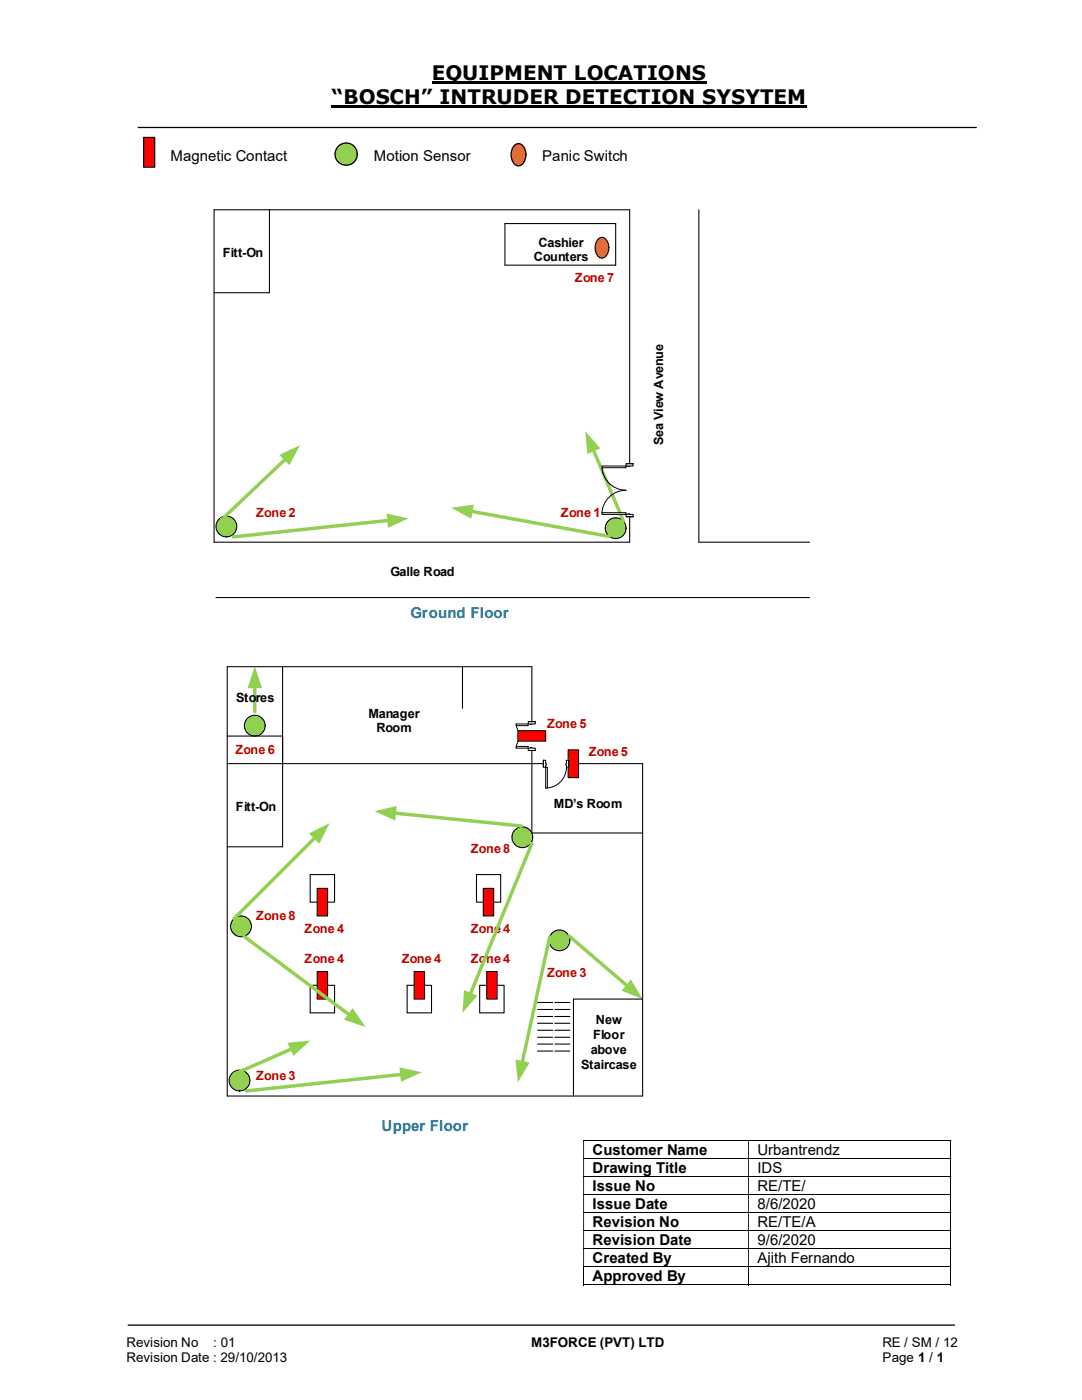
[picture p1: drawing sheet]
<svg xmlns="http://www.w3.org/2000/svg" width="216mm" height="279mm" viewBox="0 0 216 279" stroke-linecap="round" stroke-linejoin="round" font-family="sans-serif">
<path d="M86.1 16.5h54.9M66.2 21.3h94.8" fill="none" stroke="#000" stroke-width=".42"/>
<path d="M27.5 25.4h167.4M25.5 264.5h165" fill="none" stroke="#000" stroke-width=".25"/>
<g fill="none" stroke="#000" stroke-width=".2">
<path d="M116.4 227.6h73.3M116.4 231.2h73.3M116.4 234.8h73.3M116.4 238.4h73.3M189.7 227.7v3.4M189.7 231.3v3.4M189.7 234.9v3.4M189.7 238.5v3.4M116.4 242h73.3M116.4 245.6h73.3M116.4 249.2h73.3M116.4 252.8h73.3"/>
<path d="M116.4 256.4h32.9M116.5 252.9v3.6M149.4 252.9v3.6M149.4 256.4h40.3M189.7 242.1v3.4M189.7 245.7v3.4M189.7 249.3v3.4M189.7 252.9v3.6"/>
</g>
<g fill="#000">
<path d="M189.7 227.5h.1v.2h-.1zM116.4 227.7h.1v3.4h-.1zM149.3 227.7h.1v3.4h-.1z" fill-rule="evenodd"/>
<path d="M189.7 231.1h.1v.2h-.1zM116.4 231.3h.1v3.4h-.1zM149.3 231.3h.1v3.4h-.1z" fill-rule="evenodd"/>
<path d="M189.7 234.7h.1v.2h-.1zM116.4 234.9h.1v3.4h-.1zM149.3 234.9h.1v3.4h-.1z" fill-rule="evenodd"/>
<path d="M189.7 238.3h.1v.2h-.1zM116.4 238.5h.1v3.4h-.1zM149.3 238.5h.1v3.4h-.1z" fill-rule="evenodd"/>
<path d="M189.7 241.9h.1v.2h-.1zM116.4 242.1h.1v3.4h-.1zM149.3 242.1h.1v3.4h-.1z" fill-rule="evenodd"/>
<path d="M189.7 245.5h.1v.2h-.1zM116.4 245.7h.1v3.4h-.1zM149.3 245.7h.1v3.4h-.1z" fill-rule="evenodd"/>
<path d="M189.7 249.1h.1v.2h-.1zM116.4 249.3h.1v3.4h-.1zM149.3 249.3h.1v3.4h-.1z" fill-rule="evenodd"/>
</g>
<path d="M189.7 252.7h.1v.2h-.1zM189.7 256.3h.1v.2h-.1z" fill="#000"/>
<path d="M28.7 27.4h2.2v6h-2.2z" fill="#f00"/>
<path d="M28.7 27.4h2.2v6h-2.2z" fill="none" stroke="#000" stroke-width=".25"/>
<circle cx="69.1" cy="30.8" r="2.22" fill="#92d050"/>
<circle cx="69.1" cy="30.8" r="2.22" fill="none" stroke="#000" stroke-width=".25"/>
<path d="M102.7 29a1.26 1.26 0 0 1 2 .7 2.73 2.73 0 0 1-.8 3.3 1.53 1.53 0 0 1-1.9-1.5 2.8 2.8 0 0 1 .7-2.5z" fill-rule="evenodd" fill="#ea700d"/>
<path d="M102.7 29a1.26 1.26 0 0 1 2 .7 2.73 2.73 0 0 1-.8 3.3 1.53 1.53 0 0 1-1.9-1.5 2.8 2.8 0 0 1 .7-2.5z" fill="none" stroke="#000" stroke-width=".25"/>
<path d="M42.7 41.9h82.9v66.3h-82.9zM53.8 41.9v16.5h-11.1M122.9 44.6h-22.1v8.3h22.1M139.4 41.9v66.3h22.1M43.1 119.3h118.4" fill="none" stroke="#000" stroke-width=".21"/>
<circle cx="122.9" cy="105.4" r="2.07" fill="#92d050"/>
<circle cx="122.9" cy="105.4" r="2.07" fill="none" stroke="#000" stroke-width=".21"/>
<path d="M118.4 89.7l6 14.4" fill="none" stroke="#92d050" stroke-width=".68"/>
<path d="M116.8 86.1l3 3.4-2.6 1.1z" fill="#92d050"/>
<path d="M93.9 102l27.7 5.1" fill="none" stroke="#92d050" stroke-width=".68"/>
<g fill="#92d050">
<path d="M90 101.3l4.5-.6-.5 2.8z"/>
<circle cx="45.2" cy="105.1" r="2.07"/>
</g>
<circle cx="45.2" cy="105.1" r="2.07" fill="none" stroke="#000" stroke-width=".21"/>
<path d="M77.6 103.8l-31 3.3" fill="none" stroke="#92d050" stroke-width=".68"/>
<path d="M77.1 102.5l4.4 1-4.1 1.8z" fill="#92d050"/>
<path d="M57 91.6l-12.9 12.2" fill="none" stroke="#92d050" stroke-width=".68"/>
<path d="M55.8 90.8l4.1-1.9-2.2 3.9z" fill="#92d050"/>
<path d="M122.9 44.6v8.3" fill="none" stroke="#000" stroke-width=".21"/>
<path d="M119.4 47.7a1.18 1.18 0 0 1 1.9 .7 2.2 2.2 0 0 1-1.2 3.1 1.97 1.97 0 0 1-1.3-2.6l.1-.5z" fill-rule="evenodd" fill="#ea700d"/>
<path d="M119.4 47.7a1.18 1.18 0 0 1 1.9 .7 2.2 2.2 0 0 1-1.2 3.1 1.97 1.97 0 0 1-1.3-2.6l.1-.5zM45.3 152.4h82.9v66.3h-82.9zM56.4 152.4v16.6h-11.1M106.1 152.4v13.8h22.1" fill="none" stroke="#000" stroke-width=".21"/>
<circle cx="111.6" cy="187.7" r="2.07" fill="#92d050"/>
<circle cx="111.6" cy="187.7" r="2.07" fill="none" stroke="#000" stroke-width=".21"/>
<path d="M109.7 187l-5.5 25.1" fill="none" stroke="#92d050" stroke-width=".68"/>
<path d="M102.9 211.5l2.8 .6-2.4 3.9z" fill="#92d050"/>
<path d="M113.5 186.8l11.7 10" fill="none" stroke="#92d050" stroke-width=".68"/>
<g fill="#92d050">
<path d="M125.9 195.5l2.3 3.9-4.2-1.7z"/>
<circle cx="47.8" cy="215.6" r="2.07"/>
</g>
<circle cx="47.8" cy="215.6" r="2.07" fill="none" stroke="#000" stroke-width=".21"/>
<path d="M80.2 214.4l-31.1 3.3" fill="none" stroke="#92d050" stroke-width=".68"/>
<path d="M79.7 213l4.5 1-4.2 1.9z" fill="#92d050"/>
<path d="M58.3 209.3l-11.6 5.1" fill="none" stroke="#92d050" stroke-width=".68"/>
<path d="M57.4 208.1l4.5-.4-3.4 3z" fill="#92d050"/>
<path d="M128.2 199.4h-13.8v19.3" fill="none" stroke="#000" stroke-width=".21"/>
<path d="M61.9 196.6h4.9v5.5h-4.9z" fill="#fff"/>
<path d="M61.9 196.6h4.9v5.5h-4.9z" fill="none" stroke="#000" stroke-width=".21"/>
<path d="M81.2 196.6h4.9v5.5h-4.9z" fill="#fff"/>
<path d="M81.2 196.6h4.9v5.5h-4.9z" fill="none" stroke="#000" stroke-width=".21"/>
<path d="M95.7 196.6h4.9v5.5h-4.9z" fill="#fff"/>
<path d="M95.7 196.6h4.9v5.5h-4.9z" fill="none" stroke="#000" stroke-width=".21"/>
<path d="M61.9 174.5h4.9v5.5h-4.9z" fill="#fff"/>
<path d="M61.9 174.5h4.9v5.5h-4.9z" fill="none" stroke="#000" stroke-width=".21"/>
<path d="M95.1 174.5h4.8v5.5h-4.8z" fill="#fff"/>
<path d="M95.1 174.5h4.8v5.5h-4.8z" fill="none" stroke="#000" stroke-width=".21"/>
<circle cx="50.8" cy="144.8" r="2.07" fill="#92d050"/>
<circle cx="50.8" cy="144.8" r="2.07" fill="none" stroke="#000" stroke-width=".21"/>
<path d="M50.8 136.9v5.1" fill="none" stroke="#92d050" stroke-width=".68"/>
<path d="M50.8 133l1.5 4.3h-2.9z" fill="#92d050"/>
<path d="M113.4 149.6h2v5.6h-2z" fill="#f00"/>
<path d="M113.4 149.6h2v5.6h-2z" fill="none" stroke="#000" stroke-width=".21"/>
<path d="M63.3 177.3h2.1v5.5h-2.1z" fill="#f00"/>
<path d="M63.3 177.3h2.1v5.5h-2.1z" fill="none" stroke="#000" stroke-width=".21"/>
<path d="M96.4 177.3h2.1v5.5h-2.1z" fill="#f00"/>
<path d="M96.4 177.3h2.1v5.5h-2.1z" fill="none" stroke="#000" stroke-width=".21"/>
<path d="M63.3 193.9h2.1v5.5h-2.1z" fill="#f00"/>
<path d="M63.3 193.9h2.1v5.5h-2.1z" fill="none" stroke="#000" stroke-width=".21"/>
<path d="M82.6 193.9h2.1v5.5h-2.1z" fill="#f00"/>
<path d="M82.6 193.9h2.1v5.5h-2.1z" fill="none" stroke="#000" stroke-width=".21"/>
<path d="M97.2 193.9h2v5.5h-2z" fill="#f00"/>
<g fill="none" stroke="#000" stroke-width=".21">
<path d="M56.4 133.1v19.3M92.3 133.1v8.3M45.3 152.4v-19.3h60.8v19.3M45.3 146.9h11.1M97.2 193.9h2v5.5h-2zM107.3 209.8h3M107.3 207h3M107.3 204.2h3M107.3 201.5h3M107.3 208.4h3M107.3 205.6h3M107.3 202.9h3"/>
<path d="M107.3 200.1h3M110.7 209.8h3M110.7 207h3M110.7 204.2h3M110.7 201.5h3M110.7 208.4h3M110.7 205.6h3M110.7 202.9h3M110.7 200.1h3"/>
</g>
<path d="M108.4 151.7h5.1v1.5h-5.1z" fill="#fff"/>
<path d="M108.4 151.7h5.1v1.5h-5.1z" fill="none" stroke="#fff" stroke-width=".2"/>
<path d="M108.4 151.7v1.4h.5v-1.4zM113 151.7h.5v1.4h-.5z" fill-rule="evenodd" fill="#fff"/>
<path d="M108.9 152.4v-.7h-.5v1.4h.5v-.4M113 152.4v-.7h.5v1.4h-.5v-.4" fill="none" stroke="#000" stroke-width=".2"/>
<path d="M108.9 152.4v.3h.1v-.3zM112.9 152.4h.1v.3h-.1z" fill-rule="evenodd" fill="#fff"/>
<path d="M108.4 151.7v1.4M108.9 152.4h.1v.3h-.1M113 152.4h-.1v.3h.1M113 153.1a4.2 4.2 0 0 1-4.1 4.2M113.5 151.7v1.4" fill="none" stroke="#000" stroke-width=".2"/>
<path d="M108.9 153.1h.3v4.2h-.3z" fill-rule="evenodd" fill="#fff"/>
<path d="M108.9 153.1h.3v4.2h-.3z" fill="none" stroke="#000" stroke-width=".2"/>
<path d="M105.4 144h1.4v5.8h-1.4z" fill-rule="evenodd" fill="#fff"/>
<path d="M105.4 144h1.4v5.8h-1.4z" fill="none" stroke="#fff" stroke-width=".2"/>
<path d="M105.4 144v.5h1.4v-.5zM105.4 149.3h1.4v.5h-1.4z" fill-rule="evenodd" fill="#fff"/>
<path d="M105.8 144.5h-.4v-.5h1.4v.5h-.7M105.8 149.3h-.4v.5h1.4v-.5h-.7" fill="none" stroke="#000" stroke-width=".2"/>
<path d="M105.8 144.5l.3 .1zM105.8 149.2h.3v.1h-.3z" fill-rule="evenodd" fill="#fff"/>
<path d="M103 144.5a2.44 2.44 0 0 0 2.4 2.4 2.41 2.41 0 0 0-2.4 2.4M105.4 144h1.4M105.4 149.8h1.4M105.8 144.5h.3M105.8 149.3v-.1h.3v.1" fill="none" stroke="#000" stroke-width=".2"/>
<path d="M103 149h2.4v.3h-2.4z" fill="#fff"/>
<path d="M103 149h2.4v.3h-2.4z" fill="none" stroke="#000" stroke-width=".2"/>
<path d="M103 144.5h2.4v.3h-2.4z" fill="#fff"/>
<path d="M103 144.5h2.4v.3h-2.4z" fill="none" stroke="#000" stroke-width=".2"/>
<path d="M124.9 92.5h1.5v10.6h-1.5z" fill-rule="evenodd" fill="#fff"/>
<path d="M124.9 92.5h1.5v10.6h-1.5z" fill="none" stroke="#fff" stroke-width=".2"/>
<path d="M124.9 92.5v.5h1.4v-.5zM124.9 102.7h1.4v.4h-1.4z" fill-rule="evenodd" fill="#fff"/>
<path d="M125.3 93h-.4v-.5h1.4v.5h-.7M125.3 102.7h-.4v.4h1.4v-.4h-.7" fill="none" stroke="#000" stroke-width=".2"/>
<path d="M125.3 93l.3 .1zM125.3 102.5h.3v.2h-.3z" fill-rule="evenodd" fill="#fff"/>
<path d="M120.1 93a4.8 4.8 0 0 0 4.8 4.8 4.8 4.8 0 0 0-4.8 4.9M124.9 92.5h1.4M125.3 93h.3M124.9 103.1h1.4M125.3 102.7v-.2h.3v.2" fill="none" stroke="#000" stroke-width=".2"/>
<path d="M120.1 102.3h4.8v.4h-4.8z" fill="#fff"/>
<path d="M120.1 102.3h4.8v.4h-4.8z" fill="none" stroke="#000" stroke-width=".2"/>
<path d="M120.1 93h4.8v.3h-4.8z" fill="#fff"/>
<path d="M120.1 93h4.8v.3h-4.8z" fill="none" stroke="#000" stroke-width=".2"/>
<circle cx="48.1" cy="184.9" r="2.07" fill="#92d050"/>
<circle cx="48.1" cy="184.9" r="2.07" fill="none" stroke="#000" stroke-width=".21"/>
<circle cx="104.2" cy="167.1" r="2.07" fill="#92d050"/>
<circle cx="104.2" cy="167.1" r="2.07" fill="none" stroke="#000" stroke-width=".21"/>
<path d="M62.9 167.1l-16.2 16.2" fill="none" stroke="#92d050" stroke-width=".68"/>
<path d="M61.7 166.3l4-2-2 4.1z" fill="#92d050"/>
<path d="M48.7 186.9l21.1 15.7" fill="none" stroke="#92d050" stroke-width=".68"/>
<path d="M70.4 201.2l2.5 3.7-4.3-1.4z" fill="#92d050"/>
<path d="M78.7 162.3l25.4 2.5" fill="none" stroke="#92d050" stroke-width=".68"/>
<path d="M74.7 161.9l4.5-1-.3 2.8z" fill="#92d050"/>
<path d="M106.1 168.3l-12.3 30.2" fill="none" stroke="#92d050" stroke-width=".68"/>
<path d="M92.6 197.6l2.6 1.1-2.9 3.4z" fill="#92d050"/>
<path d="M103.3 145.8h5.6v2.1h-5.6z" fill-rule="evenodd" fill="#f00"/>
<path d="M103.3 145.8h5.6v2.1h-5.6z" fill="none" stroke="#000" stroke-width=".21"/>
<g font-size="4">
<text x="86.1" y="16">EQUIPMENT LOCATIONS</text>
<text x="66.2" y="20.8">“BOSCH” INTRUDER DETECTION SYSYTEM</text>
</g>
<g font-size="3">
<text x="34" y="32.1">Magnetic Contact</text>
<text x="74.6" y="32.1">Motion Sensor</text>
<text x="108.2" y="32.1">Panic Switch</text>
<text x="118.2" y="230.5">Customer Name</text>
<text x="151.1" y="230.5">Urbantrendz</text>
<text x="118.2" y="234.1">Drawing Title</text>
<text x="118.2" y="237.7">Issue No</text>
<text x="151.1" y="234.1">IDS</text>
<text x="151.1" y="237.7">RE/TE/</text>
<text x="118.2" y="241.3">Issue Date</text>
<text x="118.2" y="244.9">Revision No</text>
<text x="151.1" y="241.3">8/6/2020</text>
<text x="151.1" y="244.9">RE/TE/A</text>
<text x="118.2" y="248.5">Revision Date</text>
<text x="151.1" y="248.5">9/6/2020</text>
<text x="118.2" y="252.1">Created By</text>
<text x="118.2" y="255.7">Approved By</text>
<text x="151.1" y="252.1">Ajith Fernando</text>
</g>
<g font-size="3" fill="#0070c0">
<text x="81.9" y="123.4">Ground Floor</text>
<text x="76.1" y="225.6">Upper Floor</text>
</g>
<g font-size="2.7">
<text x="25.2" y="268.8">Revision No</text>
<text x="42.6" y="268.8">: 01</text>
<text x="106" y="268.8">M3FORCE (PVT) LTD</text>
<text x="176.1" y="268.8">RE / SM / 12</text>
<text x="25.2" y="271.8">Revision Date : 29/10/2013</text>
<text x="176.1" y="271.8">Page 1 / 1</text>
</g>
<g font-size="2.5">
<text x="44.5" y="51.3">Fitt-On</text>
<text x="106.6" y="52.2">Counters</text>
<text x="107.4" y="49.2">Cashier</text>
<text x="132.3" y="88.9" transform="rotate(-90 132.3 88.9)">Sea View Avenue</text>
<text x="77.9" y="114.9">Galle Road</text>
<text x="47.1" y="140.1">Stores</text>
<text x="73.5" y="143.2">Manager</text>
<text x="75.1" y="146.1">Room</text>
<text x="47.1" y="161.9">Fitt-On</text>
<text x="110.5" y="161.2">MD’s Room</text>
<text x="118.4" y="207.4">Floor</text>
<text x="118.9" y="204.4">New</text>
<text x="116" y="213.3">Staircase</text>
<text x="117.9" y="210.3">above</text>
</g>
<g font-size="2.5" fill="#c00000">
<text x="114.7" y="56.2">Zone 7</text>
<text x="51.1" y="103.2">Zone 2</text>
<text x="111.9" y="103.2">Zone 1</text>
<text x="109.2" y="145.3">Zone 5</text>
<text x="47" y="150.5">Zone 6</text>
<text x="117.5" y="150.8">Zone 5</text>
<text x="94" y="170.2">Zone 8</text>
<text x="51.1" y="183.7">Zone 8</text>
<text x="60.8" y="186.1">Zone 4</text>
<text x="94" y="186.1">Zone 4</text>
<text x="60.8" y="192.3">Zone 4</text>
<text x="80.2" y="192.3">Zone 4</text>
<text x="94" y="192.3">Zone 4</text>
<text x="109.2" y="195">Zone 3</text>
<text x="51.1" y="215.5">Zone 3</text>
</g>
</svg>
